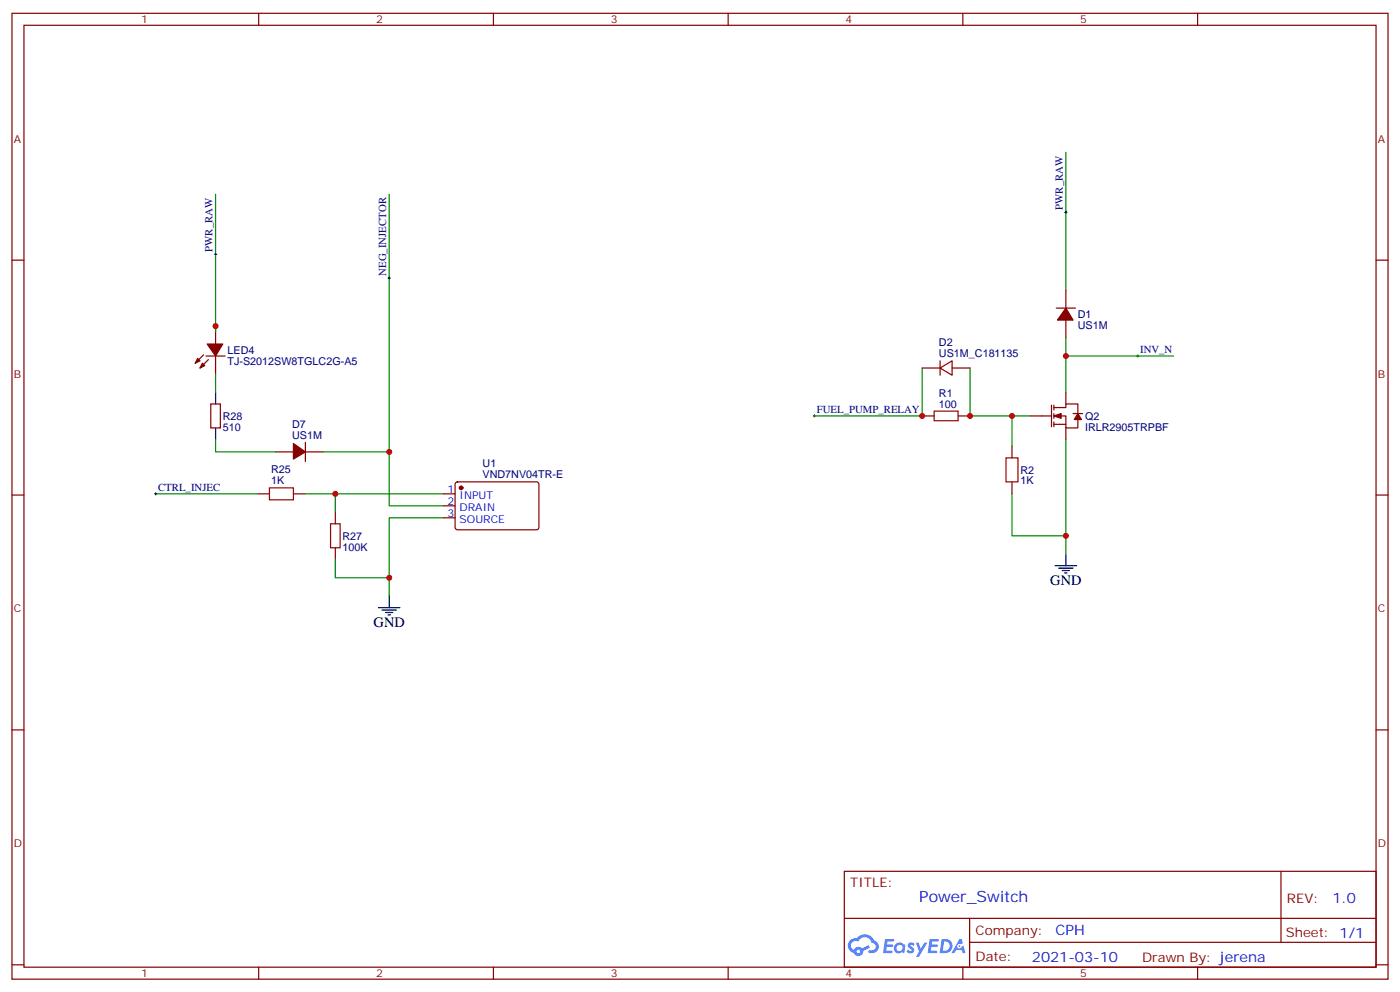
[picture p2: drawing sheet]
<svg xmlns="http://www.w3.org/2000/svg" width="412mm" height="292mm" viewBox="0 0 412 292" stroke-linecap="round" stroke-linejoin="round" font-family="sans-serif">
<g fill="none" stroke="#870000" stroke-width=".35">
<path d="M3.5 3.9h405.4v284.4h-405.4zM7.1 7.4h398.2v277.3h-398.2zM76.2 3.9v3.5M145.3 3.9v3.5M214.5 3.9v3.5M283.6 3.9v3.5M352.8 3.9v3.5M3.5 76.6h3.6M405.3 76.6h3.6M3.5 145.7h3.6M405.3 145.7h3.6M3.5 214.9h3.6"/>
<path d="M405.3 214.9h3.6M248.7 256.5h156.6v28.2h-156.6zM377.3 256.5v20.9M248.7 270.4h156.5M285.6 277.4h119.6M285.6 270.4v14.1M3.5 284h3.6M76.2 284.7v3.6M145.3 284.7v3.6M214.5 284.7v3.6M283.6 284.7v3.6M352.8 284.7v3.6"/>
<path d="M405.3 284h3.6"/>
</g>
<g fill="#5487ff">
<path d="M267.7 277.7a1.22 1.22 0 0 1 1.7 .2l-.4 .6a.47 .47 0 0 0-.3-.4 .47 .47 0 0 0-.5 .2l.1 .2a1.14 1.14 0 0 1 .8 1.8 1.14 1.14 0 0 1-1.9 0l-.2-.2 .5-.6 .7 .5a.29 .29 0 0 0 .3-.3 .29 .29 0 0 0-.2-.3 1.04 1.04 0 0 1-.6-1.7z"/>
<path d="M260.7 276.4h2.4l.3 .2-.2 .5-1.8 .1-.1 .8h1.5l.3 .4-.3 .4h-1.6l-.2 1.1h1.7l.2 .3-.2 .3-2.6 .1z"/>
<path d="M273.8 276.4h2.4l.3 .2-.1 .5-1.8 .1-.2 .8h1.6l.3 .4-.4 .4h-1.6l-.1 1.1h1.7l.2 .3-.2 .3-2.6 .1z"/>
<path d="M282.6 276.4h.7l.3 1.3-.6 .3a.69 .69 0 0 0-1 .3 .69 .69 0 0 0 .4 .9 .69 .69 0 0 0 .9-.6l.5-.2 .6 2.2h-.8l-.2-.9h-1.8l-.5 .9h-.8z"/>
<path d="M269.8 277.5h.8l.6 1.8 1.1-1.8h.9l-2.6 4.2h-.8l.9-1.5z"/>
<path d="M277.4 276.4l-.6 4.2h1.3a2.11 2.11 0 0 0 2.5-2.1 2.11 2.11 0 0 0-2.5-2.1zM278.1 277.2a1.39 1.39 0 0 1 1.7 1.4 1.39 1.39 0 0 1-1.8 1.3h-.3z"/>
<path d="M263.7 278.1a1.54 1.54 0 0 0-.1 2.1 1.54 1.54 0 0 0 2.2 .1l.6 .3 .3-2.3-.2-.3h-.4a1.49 1.49 0 0 0-2.4 .1zM264 279.1a.94 .94 0 0 1 1.8 0 .94 .94 0 0 1-1.8 0z"/>
<path d="M250.4 276.8a2.18 2.18 0 0 0 1.1 3.7 1.44 1.44 0 0 0 1.6 .9 1.44 1.44 0 0 0 1.2-1.4l2-1-.5-.8-1.9 1a1.47 1.47 0 0 0-2.4 .4 1.39 1.39 0 0 1-.7-1.9 1.39 1.39 0 0 1 2-.5 2.12 2.12 0 0 1 2.2-1.3 2.12 2.12 0 0 1 1.9 1.7 1.14 1.14 0 0 1 1.1 1.4 1.14 1.14 0 0 1-1.7 .7 .43 .43 0 0 0-.5 .4 .43 .43 0 0 0 .4 .5 1.98 1.98 0 0 0 2.5-1.2 1.98 1.98 0 0 0-1.2-2.6 3.1 3.1 0 0 0-5.3-.6l-.9 .1zM252.3 280.1a.55 .55 0 0 1 1.1 0 .55 .55 0 0 1-1.1 0z"/>
<circle cx="282.6" cy="278.5" r=".26"/>
</g>
<path d="M63.5 115.4v3.5M63.5 126v3.5M111.5 178.9h6.3M112.5 179.6h4.3M114.7 175.4v3.5M310.8 166.5h6.3M311.9 167.3h4.2M312.9 168h2.1M313.6 168.7h.7M314 163v3.5M113.6 180.3h2.1M114.3 181h.7" fill="none" stroke="#000" stroke-width=".35"/>
<path d="M63.1 74.8h.8M63.5 74.5v.7M313.6 62.5h.7M314 62.1v.7M114.3 81.9h.7M114.7 81.5v.7M334.8 104.8h.7M335.1 104.5v.7M239.5 122.4h.7M239.9 122.1v.7M45.5 145.4h.7M45.9 145v.7" fill="none" stroke="#000" stroke-width=".29"/>
<g fill="none" stroke="#008700" stroke-width=".35">
<path d="M63.5 57.2v40.6M114.7 57.2v91.7h15.8M314 44.8v40.6M314 99.5v15.9M63.5 110.1v5.3M271.6 108.3v14.1h-31.7M285.8 108.3v14.1h12.3M314 104.8h31.7M63.5 129.5v3.5h17.6M95.2 133h19.5M303.4 122.4h-5.3v8.9M314 129.5v33.5"/>
<path d="M45.9 145.4h29.9M90 145.4h40.5M98.8 145.4v5.3M130.5 152.4h-15.8v23M298.1 145.4v12.3h15.9M98.8 164.8v5.3h15.9"/>
</g>
<g fill="none" stroke="#870000" stroke-width=".35">
<path d="M63.5 96v5.3M311.1 90.7h5.7M314 85.4v5.3M314 94.2v5.3M60 104.5l-2.5 2.4M60.7 104.8h5.6M61.4 105.9l-2.5 2.4M62.1 118.9h2.8v7.1h-2.8zM63.5 104.8v5.3M271.6 108.3h5.3M276.9 108.3l3.6-2.1v4.3zM276.9 106.2v4.3"/>
<path d="M280.5 108.3h5.3M309.7 119.3v6.3M310.4 120h3.6v-1.1h3.5v2.8M310.4 119.3v1.4M314 115.4v3.5M81.1 133h5.3M90 133h5.2M90 130.2v5.7M271.6 122.4h3.6M282.2 122.4h3.6M298.1 131.3v3.5M303.4 122.4h6.3"/>
<path d="M310.4 122.4h3.6v3.6h3.5v-2.5M310.4 124.9h3.6M310.4 121.7v1.5M310.4 124.2v1.4M314 126v3.5M316.1 121.7h2.8M75.8 145.4h3.6M86.4 145.4h3.6M98.8 150.7v3.5M130.5 145.4h3.6M130.5 148.9h3.6M130.5 152.4h3.6"/>
<path d="M134.3 142.1l.5-.2h23.5l.4 .7v12.9l-.7 .5-23.5-.1-.4-.6v-12.7zM298.1 141.9v3.5M98.8 161.3v3.5"/>
</g>
<path d="M275.2 121h7v2.9h-7zM296.3 134.8h3.6v7.1h-3.6zM79.4 143.6h7v3.5h-7zM97.4 154.2h2.8v7.1h-2.8z" fill="none" stroke="#a10000" stroke-width=".35"/>
<g fill="#870000" stroke="#870000" stroke-width=".35">
<path d="M314 90.7l2.1 3.5h-4.6z"/>
<path d="M310.4 122.4l2.2-.7v1.5z"/>
<path d="M317.5 121.7l1.1 1.8h-2.2z"/>
<path d="M86.4 130.6l3.6 2.4-3.6 2.1z"/>
<path d="M59.6 106.9l.7 .7-1.4 .7z"/>
<path d="M58.2 105.5l.7 .7-1.4 .7z"/>
<path d="M61 101.3h4.6l-2.1 3.5z"/>
<circle cx="135.8" cy="143.6" r=".53"/>
</g>
<g fill="#c00">
<circle cx="314" cy="104.8" r=".88"/>
<circle cx="298.1" cy="122.4" r=".88"/>
<circle cx="314" cy="157.7" r=".88"/>
<circle cx="271.6" cy="122.4" r=".88"/>
<circle cx="285.8" cy="122.4" r=".88"/>
<circle cx="98.8" cy="145.4" r=".88"/>
<circle cx="114.7" cy="170.1" r=".88"/>
<circle cx="114.7" cy="133" r=".88"/>
<circle cx="63.5" cy="96" r=".88"/>
</g>
<text font-size="4.6" fill="#00f" x="270.8" y="265.5">Power_Switch</text>
<g font-size="4.2">
<text x="309.4" y="172.2">GND</text>
<text x="110.1" y="184.5">GND</text>
</g>
<g font-size="4.2" fill="#00f">
<text x="392.5" y="265.8">1.0</text>
<text x="310.9" y="275.3">CPH</text>
<text x="304" y="283.1">2021-03-10</text>
</g>
<g font-size="3.9" fill="#800">
<text x="250.5" y="261.1">TITLE:</text>
<text x="379.1" y="265.8">REV:</text>
<text x="287.4" y="275.3">Company:</text>
<text x="378.7" y="275.9">Sheet: 1/1</text>
<text x="287.4" y="283">Date:</text>
<text x="336.4" y="283.1">Drawn By: jerena</text>
</g>
<g font-size="3.2" fill="#800">
<text x="41.6" y="6.9">1</text>
<text x="110.8" y="6.9">2</text>
<text x="179.9" y="6.9">3</text>
<text x="249.1" y="6.9">4</text>
<text x="318.2" y="6.9">5</text>
<text x="4.1" y="42">A</text>
<text x="405.9" y="42">A</text>
<text x="4.1" y="111.2">B</text>
<text x="405.9" y="111.2">B</text>
<text x="4.1" y="180.3">C</text>
<text x="405.9" y="180.3">C</text>
<text x="4.1" y="249.4">D</text>
<text x="405.9" y="249.4">D</text>
<text x="41.6" y="287.7">1</text>
<text x="110.8" y="287.7">2</text>
<text x="179.9" y="287.7">3</text>
<text x="249.1" y="287.7">4</text>
<text x="318.2" y="287.7">5</text>
</g>
<g font-size="3.2" fill="#000080">
<text x="313.1" y="61.8" transform="rotate(-90 313.1 61.8)">PWR_RAW</text>
<text x="62.6" y="74.1" transform="rotate(-90 62.6 74.1)">PWR_RAW</text>
<text x="113.8" y="81.2" transform="rotate(-90 113.8 81.2)">NEG_INJECTOR</text>
<text x="317.5" y="93.7">D1</text>
<text x="276.6" y="102">D2</text>
<text x="317.5" y="96.8">US1M</text>
<text x="67" y="107.4">TJ-S2012SW8TGLC2G-A5</text>
<text x="67" y="104.2">LED4</text>
<text x="276.6" y="105.2">US1M_C181135</text>
<text x="335.8" y="103.9">INV_N</text>
<text x="276.6" y="120">100</text>
<text x="276.6" y="116.9">R1</text>
<text x="65.6" y="123.6">R28</text>
<text x="86.1" y="125.9">D7</text>
<text x="240.6" y="121.6">FUEL_PUMP_RELAY</text>
<text x="319.6" y="123.6">Q2</text>
<text x="65.6" y="126.8">510</text>
<text x="86.1" y="129.2">US1M</text>
<text x="319.6" y="126.8">IRLR2905TRPBF</text>
<text x="142.2" y="137.4">U1</text>
<text x="79.9" y="142.6">1K</text>
<text x="79.9" y="139.3">R25</text>
<text x="142.2" y="140.6">VND7NV04TR-E</text>
<text x="300.6" y="142.6">1K</text>
<text x="300.6" y="139.5">R2</text>
<text x="46.6" y="144.5">CTRL_INJEC</text>
<text x="100.9" y="158.9">R27</text>
<text x="100.9" y="162.1">100K</text>
</g>
<g font-size="3.2" fill="#00f">
<text x="131.9" y="145">1</text>
<text x="131.9" y="148.6">2</text>
<text x="135.4" y="146.8">INPUT</text>
<text x="131.9" y="152.1">3</text>
<text x="135.4" y="150.3">DRAIN</text>
<text x="135.4" y="153.8">SOURCE</text>
</g>
</svg>
